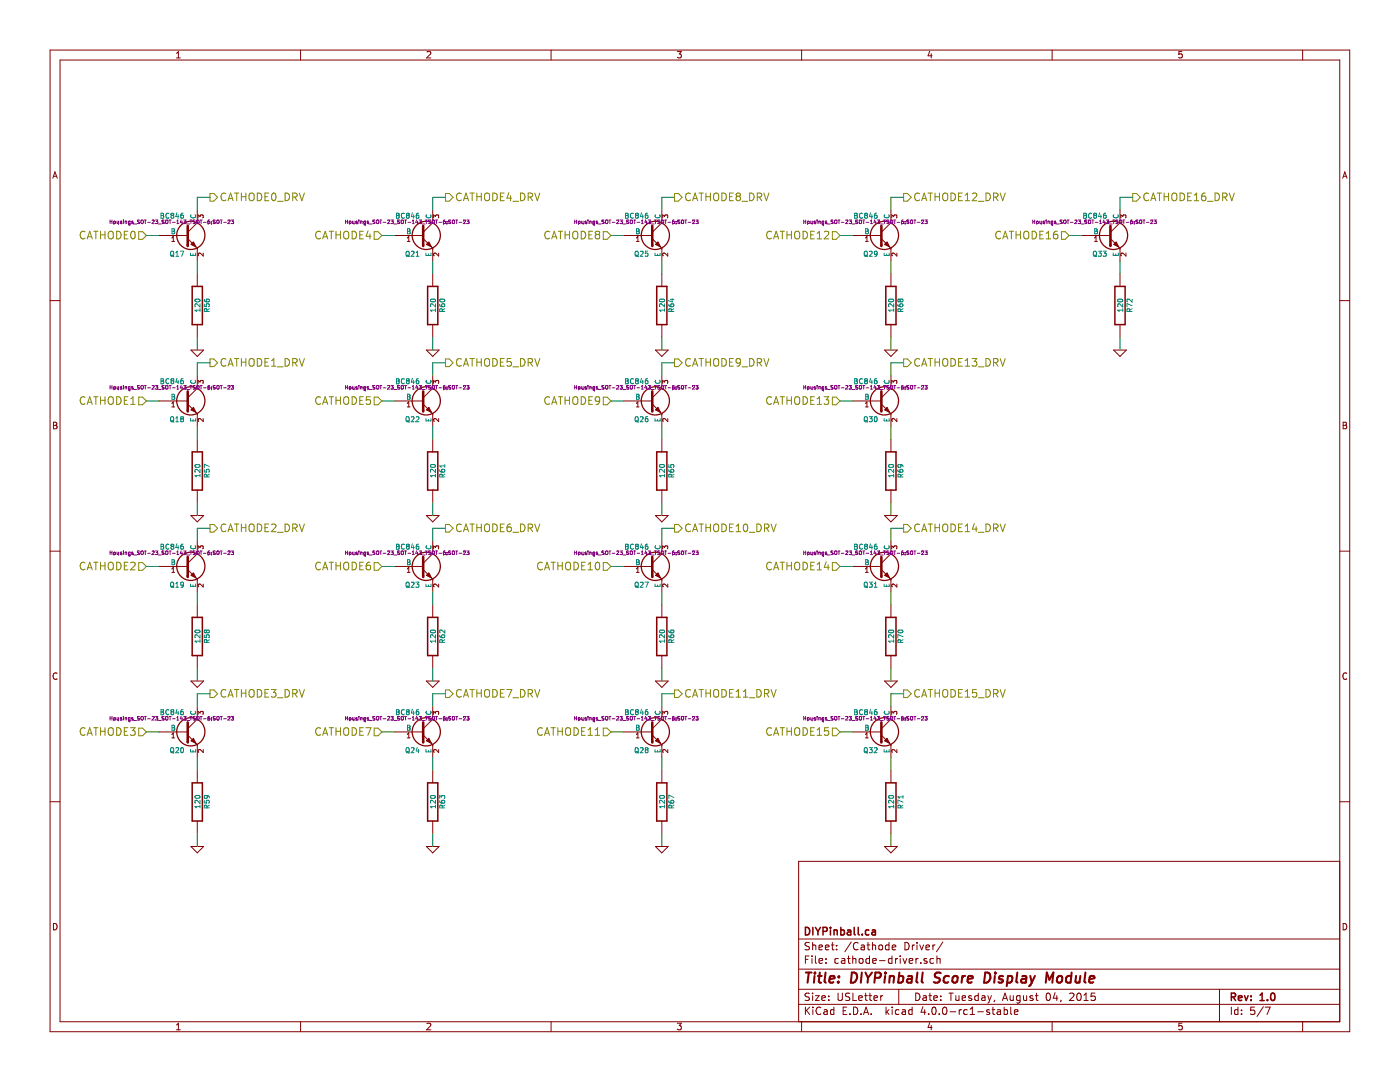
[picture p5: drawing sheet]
EESchema Schematic File Version 2
LIBS:score-module-pcb-v1-rescue
LIBS:power
LIBS:device
LIBS:transistors
LIBS:conn
LIBS:linear
LIBS:regul
LIBS:74xx
LIBS:cmos4000
LIBS:adc-dac
LIBS:memory
LIBS:xilinx
LIBS:microcontrollers
LIBS:dsp
LIBS:microchip
LIBS:analog_switches
LIBS:motorola
LIBS:texas
LIBS:intel
LIBS:audio
LIBS:interface
LIBS:digital-audio
LIBS:philips
LIBS:display
LIBS:cypress
LIBS:siliconi
LIBS:opto
LIBS:atmel
LIBS:contrib
LIBS:valves
LIBS:diypinball-parts
LIBS:dips-s
LIBS:nxp_armmcu
LIBS:arm-swd-header
LIBS:score-module-pcb-v1-cache
EELAYER 25 0
EELAYER END
$Descr USLetter 11000 8500
encoding utf-8
Sheet 5 7
Title "DIYPinball Score Display Module"
Date "Tuesday, August 04, 2015"
Rev "1.0"
Comp "DIYPinball.ca"
Comment1 ""
Comment2 ""
Comment3 ""
Comment4 ""
$EndDescr
Text HLabel 1150 5750 0    60   Input ~ 0
CATHODE3
Text HLabel 1150 4450 0    60   Input ~ 0
CATHODE2
Text HLabel 1150 3150 0    60   Input ~ 0
CATHODE1
Text HLabel 1150 1850 0    60   Input ~ 0
CATHODE0
Text HLabel 3000 1850 0    60   Input ~ 0
CATHODE4
Text HLabel 3000 3150 0    60   Input ~ 0
CATHODE5
Text HLabel 3000 4450 0    60   Input ~ 0
CATHODE6
Text HLabel 3000 5750 0    60   Input ~ 0
CATHODE7
Text HLabel 4800 1850 0    60   Input ~ 0
CATHODE8
Text HLabel 4800 3150 0    60   Input ~ 0
CATHODE9
Text HLabel 4800 4450 0    60   Input ~ 0
CATHODE10
Text HLabel 4800 5750 0    60   Input ~ 0
CATHODE11
Text HLabel 6600 1850 0    60   Input ~ 0
CATHODE12
Text HLabel 6600 3150 0    60   Input ~ 0
CATHODE13
Text HLabel 6600 4450 0    60   Input ~ 0
CATHODE14
Text HLabel 6600 5750 0    60   Input ~ 0
CATHODE15
$Comp
L BC846 Q17
U 1 1
P 1450 1850
F 0 "Q17" H 1450 1701 40  0000 R CNN
F 1 "BC846" H 1450 2000 40  0000 R CNN
F 2 "Housings_SOT-23_SOT-143_TSOT-6:SOT-23" H 1350 1952 29  0000 C CNN
F 3 "" H 1450 1850 60  0000 C CNN
	1    1450 1850
	1    0    0    -1  
$EndComp
$Comp
L R-RESCUE-score-module-pcb-v1 R56
U 1 1
P 1550 2400
F 0 "R56" V 1630 2400 40  0000 C CNN
F 1 "120" V 1557 2401 40  0000 C CNN
F 2 "Resistors_SMD:R_0603" V 1480 2400 30  0001 C CNN
F 3 "" H 1550 2400 30  0000 C CNN
	1    1550 2400
	1    0    0    -1  
$EndComp
$Comp
L GND-RESCUE-score-module-pcb-v1 #PWR034
U 1 1
P 1550 2750
F 0 "#PWR034" H 1550 2750 30  0001 C CNN
F 1 "GND" H 1550 2680 30  0001 C CNN
F 2 "" H 1550 2750 60  0000 C CNN
F 3 "" H 1550 2750 60  0000 C CNN
	1    1550 2750
	1    0    0    -1  
$EndComp
$Comp
L BC846 Q18
U 1 1
P 1450 3150
F 0 "Q18" H 1450 3001 40  0000 R CNN
F 1 "BC846" H 1450 3300 40  0000 R CNN
F 2 "Housings_SOT-23_SOT-143_TSOT-6:SOT-23" H 1350 3252 29  0000 C CNN
F 3 "" H 1450 3150 60  0000 C CNN
	1    1450 3150
	1    0    0    -1  
$EndComp
$Comp
L R-RESCUE-score-module-pcb-v1 R57
U 1 1
P 1550 3700
F 0 "R57" V 1630 3700 40  0000 C CNN
F 1 "120" V 1557 3701 40  0000 C CNN
F 2 "Resistors_SMD:R_0603" V 1480 3700 30  0001 C CNN
F 3 "" H 1550 3700 30  0000 C CNN
	1    1550 3700
	1    0    0    -1  
$EndComp
$Comp
L GND-RESCUE-score-module-pcb-v1 #PWR035
U 1 1
P 1550 4050
F 0 "#PWR035" H 1550 4050 30  0001 C CNN
F 1 "GND" H 1550 3980 30  0001 C CNN
F 2 "" H 1550 4050 60  0000 C CNN
F 3 "" H 1550 4050 60  0000 C CNN
	1    1550 4050
	1    0    0    -1  
$EndComp
$Comp
L BC846 Q19
U 1 1
P 1450 4450
F 0 "Q19" H 1450 4301 40  0000 R CNN
F 1 "BC846" H 1450 4600 40  0000 R CNN
F 2 "Housings_SOT-23_SOT-143_TSOT-6:SOT-23" H 1350 4552 29  0000 C CNN
F 3 "" H 1450 4450 60  0000 C CNN
	1    1450 4450
	1    0    0    -1  
$EndComp
$Comp
L R-RESCUE-score-module-pcb-v1 R58
U 1 1
P 1550 5000
F 0 "R58" V 1630 5000 40  0000 C CNN
F 1 "120" V 1557 5001 40  0000 C CNN
F 2 "Resistors_SMD:R_0603" V 1480 5000 30  0001 C CNN
F 3 "" H 1550 5000 30  0000 C CNN
	1    1550 5000
	1    0    0    -1  
$EndComp
$Comp
L GND-RESCUE-score-module-pcb-v1 #PWR036
U 1 1
P 1550 5350
F 0 "#PWR036" H 1550 5350 30  0001 C CNN
F 1 "GND" H 1550 5280 30  0001 C CNN
F 2 "" H 1550 5350 60  0000 C CNN
F 3 "" H 1550 5350 60  0000 C CNN
	1    1550 5350
	1    0    0    -1  
$EndComp
$Comp
L BC846 Q20
U 1 1
P 1450 5750
F 0 "Q20" H 1450 5601 40  0000 R CNN
F 1 "BC846" H 1450 5900 40  0000 R CNN
F 2 "Housings_SOT-23_SOT-143_TSOT-6:SOT-23" H 1350 5852 29  0000 C CNN
F 3 "" H 1450 5750 60  0000 C CNN
	1    1450 5750
	1    0    0    -1  
$EndComp
$Comp
L R-RESCUE-score-module-pcb-v1 R59
U 1 1
P 1550 6300
F 0 "R59" V 1630 6300 40  0000 C CNN
F 1 "120" V 1557 6301 40  0000 C CNN
F 2 "Resistors_SMD:R_0603" V 1480 6300 30  0001 C CNN
F 3 "" H 1550 6300 30  0000 C CNN
	1    1550 6300
	1    0    0    -1  
$EndComp
$Comp
L GND-RESCUE-score-module-pcb-v1 #PWR037
U 1 1
P 1550 6650
F 0 "#PWR037" H 1550 6650 30  0001 C CNN
F 1 "GND" H 1550 6580 30  0001 C CNN
F 2 "" H 1550 6650 60  0000 C CNN
F 3 "" H 1550 6650 60  0000 C CNN
	1    1550 6650
	1    0    0    -1  
$EndComp
$Comp
L BC846 Q21
U 1 1
P 3300 1850
F 0 "Q21" H 3300 1701 40  0000 R CNN
F 1 "BC846" H 3300 2000 40  0000 R CNN
F 2 "Housings_SOT-23_SOT-143_TSOT-6:SOT-23" H 3200 1952 29  0000 C CNN
F 3 "" H 3300 1850 60  0000 C CNN
	1    3300 1850
	1    0    0    -1  
$EndComp
$Comp
L R-RESCUE-score-module-pcb-v1 R60
U 1 1
P 3400 2400
F 0 "R60" V 3480 2400 40  0000 C CNN
F 1 "120" V 3407 2401 40  0000 C CNN
F 2 "Resistors_SMD:R_0603" V 3330 2400 30  0001 C CNN
F 3 "" H 3400 2400 30  0000 C CNN
	1    3400 2400
	1    0    0    -1  
$EndComp
$Comp
L GND-RESCUE-score-module-pcb-v1 #PWR038
U 1 1
P 3400 2750
F 0 "#PWR038" H 3400 2750 30  0001 C CNN
F 1 "GND" H 3400 2680 30  0001 C CNN
F 2 "" H 3400 2750 60  0000 C CNN
F 3 "" H 3400 2750 60  0000 C CNN
	1    3400 2750
	1    0    0    -1  
$EndComp
$Comp
L BC846 Q22
U 1 1
P 3300 3150
F 0 "Q22" H 3300 3001 40  0000 R CNN
F 1 "BC846" H 3300 3300 40  0000 R CNN
F 2 "Housings_SOT-23_SOT-143_TSOT-6:SOT-23" H 3200 3252 29  0000 C CNN
F 3 "" H 3300 3150 60  0000 C CNN
	1    3300 3150
	1    0    0    -1  
$EndComp
$Comp
L R-RESCUE-score-module-pcb-v1 R61
U 1 1
P 3400 3700
F 0 "R61" V 3480 3700 40  0000 C CNN
F 1 "120" V 3407 3701 40  0000 C CNN
F 2 "Resistors_SMD:R_0603" V 3330 3700 30  0001 C CNN
F 3 "" H 3400 3700 30  0000 C CNN
	1    3400 3700
	1    0    0    -1  
$EndComp
$Comp
L GND-RESCUE-score-module-pcb-v1 #PWR039
U 1 1
P 3400 4050
F 0 "#PWR039" H 3400 4050 30  0001 C CNN
F 1 "GND" H 3400 3980 30  0001 C CNN
F 2 "" H 3400 4050 60  0000 C CNN
F 3 "" H 3400 4050 60  0000 C CNN
	1    3400 4050
	1    0    0    -1  
$EndComp
$Comp
L BC846 Q23
U 1 1
P 3300 4450
F 0 "Q23" H 3300 4301 40  0000 R CNN
F 1 "BC846" H 3300 4600 40  0000 R CNN
F 2 "Housings_SOT-23_SOT-143_TSOT-6:SOT-23" H 3200 4552 29  0000 C CNN
F 3 "" H 3300 4450 60  0000 C CNN
	1    3300 4450
	1    0    0    -1  
$EndComp
$Comp
L R-RESCUE-score-module-pcb-v1 R62
U 1 1
P 3400 5000
F 0 "R62" V 3480 5000 40  0000 C CNN
F 1 "120" V 3407 5001 40  0000 C CNN
F 2 "Resistors_SMD:R_0603" V 3330 5000 30  0001 C CNN
F 3 "" H 3400 5000 30  0000 C CNN
	1    3400 5000
	1    0    0    -1  
$EndComp
$Comp
L GND-RESCUE-score-module-pcb-v1 #PWR040
U 1 1
P 3400 5350
F 0 "#PWR040" H 3400 5350 30  0001 C CNN
F 1 "GND" H 3400 5280 30  0001 C CNN
F 2 "" H 3400 5350 60  0000 C CNN
F 3 "" H 3400 5350 60  0000 C CNN
	1    3400 5350
	1    0    0    -1  
$EndComp
$Comp
L BC846 Q24
U 1 1
P 3300 5750
F 0 "Q24" H 3300 5601 40  0000 R CNN
F 1 "BC846" H 3300 5900 40  0000 R CNN
F 2 "Housings_SOT-23_SOT-143_TSOT-6:SOT-23" H 3200 5852 29  0000 C CNN
F 3 "" H 3300 5750 60  0000 C CNN
	1    3300 5750
	1    0    0    -1  
$EndComp
$Comp
L R-RESCUE-score-module-pcb-v1 R63
U 1 1
P 3400 6300
F 0 "R63" V 3480 6300 40  0000 C CNN
F 1 "120" V 3407 6301 40  0000 C CNN
F 2 "Resistors_SMD:R_0603" V 3330 6300 30  0001 C CNN
F 3 "" H 3400 6300 30  0000 C CNN
	1    3400 6300
	1    0    0    -1  
$EndComp
$Comp
L GND-RESCUE-score-module-pcb-v1 #PWR041
U 1 1
P 3400 6650
F 0 "#PWR041" H 3400 6650 30  0001 C CNN
F 1 "GND" H 3400 6580 30  0001 C CNN
F 2 "" H 3400 6650 60  0000 C CNN
F 3 "" H 3400 6650 60  0000 C CNN
	1    3400 6650
	1    0    0    -1  
$EndComp
$Comp
L BC846 Q25
U 1 1
P 5100 1850
F 0 "Q25" H 5100 1701 40  0000 R CNN
F 1 "BC846" H 5100 2000 40  0000 R CNN
F 2 "Housings_SOT-23_SOT-143_TSOT-6:SOT-23" H 5000 1952 29  0000 C CNN
F 3 "" H 5100 1850 60  0000 C CNN
	1    5100 1850
	1    0    0    -1  
$EndComp
$Comp
L R-RESCUE-score-module-pcb-v1 R64
U 1 1
P 5200 2400
F 0 "R64" V 5280 2400 40  0000 C CNN
F 1 "120" V 5207 2401 40  0000 C CNN
F 2 "Resistors_SMD:R_0603" V 5130 2400 30  0001 C CNN
F 3 "" H 5200 2400 30  0000 C CNN
	1    5200 2400
	1    0    0    -1  
$EndComp
$Comp
L GND-RESCUE-score-module-pcb-v1 #PWR042
U 1 1
P 5200 2750
F 0 "#PWR042" H 5200 2750 30  0001 C CNN
F 1 "GND" H 5200 2680 30  0001 C CNN
F 2 "" H 5200 2750 60  0000 C CNN
F 3 "" H 5200 2750 60  0000 C CNN
	1    5200 2750
	1    0    0    -1  
$EndComp
$Comp
L BC846 Q26
U 1 1
P 5100 3150
F 0 "Q26" H 5100 3001 40  0000 R CNN
F 1 "BC846" H 5100 3300 40  0000 R CNN
F 2 "Housings_SOT-23_SOT-143_TSOT-6:SOT-23" H 5000 3252 29  0000 C CNN
F 3 "" H 5100 3150 60  0000 C CNN
	1    5100 3150
	1    0    0    -1  
$EndComp
$Comp
L R-RESCUE-score-module-pcb-v1 R65
U 1 1
P 5200 3700
F 0 "R65" V 5280 3700 40  0000 C CNN
F 1 "120" V 5207 3701 40  0000 C CNN
F 2 "Resistors_SMD:R_0603" V 5130 3700 30  0001 C CNN
F 3 "" H 5200 3700 30  0000 C CNN
	1    5200 3700
	1    0    0    -1  
$EndComp
$Comp
L GND-RESCUE-score-module-pcb-v1 #PWR043
U 1 1
P 5200 4050
F 0 "#PWR043" H 5200 4050 30  0001 C CNN
F 1 "GND" H 5200 3980 30  0001 C CNN
F 2 "" H 5200 4050 60  0000 C CNN
F 3 "" H 5200 4050 60  0000 C CNN
	1    5200 4050
	1    0    0    -1  
$EndComp
$Comp
L BC846 Q27
U 1 1
P 5100 4450
F 0 "Q27" H 5100 4301 40  0000 R CNN
F 1 "BC846" H 5100 4600 40  0000 R CNN
F 2 "Housings_SOT-23_SOT-143_TSOT-6:SOT-23" H 5000 4552 29  0000 C CNN
F 3 "" H 5100 4450 60  0000 C CNN
	1    5100 4450
	1    0    0    -1  
$EndComp
$Comp
L R-RESCUE-score-module-pcb-v1 R66
U 1 1
P 5200 5000
F 0 "R66" V 5280 5000 40  0000 C CNN
F 1 "120" V 5207 5001 40  0000 C CNN
F 2 "Resistors_SMD:R_0603" V 5130 5000 30  0001 C CNN
F 3 "" H 5200 5000 30  0000 C CNN
	1    5200 5000
	1    0    0    -1  
$EndComp
$Comp
L GND-RESCUE-score-module-pcb-v1 #PWR044
U 1 1
P 5200 5350
F 0 "#PWR044" H 5200 5350 30  0001 C CNN
F 1 "GND" H 5200 5280 30  0001 C CNN
F 2 "" H 5200 5350 60  0000 C CNN
F 3 "" H 5200 5350 60  0000 C CNN
	1    5200 5350
	1    0    0    -1  
$EndComp
$Comp
L BC846 Q28
U 1 1
P 5100 5750
F 0 "Q28" H 5100 5601 40  0000 R CNN
F 1 "BC846" H 5100 5900 40  0000 R CNN
F 2 "Housings_SOT-23_SOT-143_TSOT-6:SOT-23" H 5000 5852 29  0000 C CNN
F 3 "" H 5100 5750 60  0000 C CNN
	1    5100 5750
	1    0    0    -1  
$EndComp
$Comp
L R-RESCUE-score-module-pcb-v1 R67
U 1 1
P 5200 6300
F 0 "R67" V 5280 6300 40  0000 C CNN
F 1 "120" V 5207 6301 40  0000 C CNN
F 2 "Resistors_SMD:R_0603" V 5130 6300 30  0001 C CNN
F 3 "" H 5200 6300 30  0000 C CNN
	1    5200 6300
	1    0    0    -1  
$EndComp
$Comp
L GND-RESCUE-score-module-pcb-v1 #PWR045
U 1 1
P 5200 6650
F 0 "#PWR045" H 5200 6650 30  0001 C CNN
F 1 "GND" H 5200 6580 30  0001 C CNN
F 2 "" H 5200 6650 60  0000 C CNN
F 3 "" H 5200 6650 60  0000 C CNN
	1    5200 6650
	1    0    0    -1  
$EndComp
$Comp
L BC846 Q29
U 1 1
P 6900 1850
F 0 "Q29" H 6900 1701 40  0000 R CNN
F 1 "BC846" H 6900 2000 40  0000 R CNN
F 2 "Housings_SOT-23_SOT-143_TSOT-6:SOT-23" H 6800 1952 29  0000 C CNN
F 3 "" H 6900 1850 60  0000 C CNN
	1    6900 1850
	1    0    0    -1  
$EndComp
$Comp
L R-RESCUE-score-module-pcb-v1 R68
U 1 1
P 7000 2400
F 0 "R68" V 7080 2400 40  0000 C CNN
F 1 "120" V 7007 2401 40  0000 C CNN
F 2 "Resistors_SMD:R_0603" V 6930 2400 30  0001 C CNN
F 3 "" H 7000 2400 30  0000 C CNN
	1    7000 2400
	1    0    0    -1  
$EndComp
$Comp
L GND-RESCUE-score-module-pcb-v1 #PWR046
U 1 1
P 7000 2750
F 0 "#PWR046" H 7000 2750 30  0001 C CNN
F 1 "GND" H 7000 2680 30  0001 C CNN
F 2 "" H 7000 2750 60  0000 C CNN
F 3 "" H 7000 2750 60  0000 C CNN
	1    7000 2750
	1    0    0    -1  
$EndComp
$Comp
L BC846 Q30
U 1 1
P 6900 3150
F 0 "Q30" H 6900 3001 40  0000 R CNN
F 1 "BC846" H 6900 3300 40  0000 R CNN
F 2 "Housings_SOT-23_SOT-143_TSOT-6:SOT-23" H 6800 3252 29  0000 C CNN
F 3 "" H 6900 3150 60  0000 C CNN
	1    6900 3150
	1    0    0    -1  
$EndComp
$Comp
L R-RESCUE-score-module-pcb-v1 R69
U 1 1
P 7000 3700
F 0 "R69" V 7080 3700 40  0000 C CNN
F 1 "120" V 7007 3701 40  0000 C CNN
F 2 "Resistors_SMD:R_0603" V 6930 3700 30  0001 C CNN
F 3 "" H 7000 3700 30  0000 C CNN
	1    7000 3700
	1    0    0    -1  
$EndComp
$Comp
L GND-RESCUE-score-module-pcb-v1 #PWR047
U 1 1
P 7000 4050
F 0 "#PWR047" H 7000 4050 30  0001 C CNN
F 1 "GND" H 7000 3980 30  0001 C CNN
F 2 "" H 7000 4050 60  0000 C CNN
F 3 "" H 7000 4050 60  0000 C CNN
	1    7000 4050
	1    0    0    -1  
$EndComp
$Comp
L BC846 Q31
U 1 1
P 6900 4450
F 0 "Q31" H 6900 4301 40  0000 R CNN
F 1 "BC846" H 6900 4600 40  0000 R CNN
F 2 "Housings_SOT-23_SOT-143_TSOT-6:SOT-23" H 6800 4552 29  0000 C CNN
F 3 "" H 6900 4450 60  0000 C CNN
	1    6900 4450
	1    0    0    -1  
$EndComp
$Comp
L R-RESCUE-score-module-pcb-v1 R70
U 1 1
P 7000 5000
F 0 "R70" V 7080 5000 40  0000 C CNN
F 1 "120" V 7007 5001 40  0000 C CNN
F 2 "Resistors_SMD:R_0603" V 6930 5000 30  0001 C CNN
F 3 "" H 7000 5000 30  0000 C CNN
	1    7000 5000
	1    0    0    -1  
$EndComp
$Comp
L GND-RESCUE-score-module-pcb-v1 #PWR048
U 1 1
P 7000 5350
F 0 "#PWR048" H 7000 5350 30  0001 C CNN
F 1 "GND" H 7000 5280 30  0001 C CNN
F 2 "" H 7000 5350 60  0000 C CNN
F 3 "" H 7000 5350 60  0000 C CNN
	1    7000 5350
	1    0    0    -1  
$EndComp
$Comp
L BC846 Q32
U 1 1
P 6900 5750
F 0 "Q32" H 6900 5601 40  0000 R CNN
F 1 "BC846" H 6900 5900 40  0000 R CNN
F 2 "Housings_SOT-23_SOT-143_TSOT-6:SOT-23" H 6800 5852 29  0000 C CNN
F 3 "" H 6900 5750 60  0000 C CNN
	1    6900 5750
	1    0    0    -1  
$EndComp
$Comp
L R-RESCUE-score-module-pcb-v1 R71
U 1 1
P 7000 6300
F 0 "R71" V 7080 6300 40  0000 C CNN
F 1 "120" V 7007 6301 40  0000 C CNN
F 2 "Resistors_SMD:R_0603" V 6930 6300 30  0001 C CNN
F 3 "" H 7000 6300 30  0000 C CNN
	1    7000 6300
	1    0    0    -1  
$EndComp
$Comp
L GND-RESCUE-score-module-pcb-v1 #PWR049
U 1 1
P 7000 6650
F 0 "#PWR049" H 7000 6650 30  0001 C CNN
F 1 "GND" H 7000 6580 30  0001 C CNN
F 2 "" H 7000 6650 60  0000 C CNN
F 3 "" H 7000 6650 60  0000 C CNN
	1    7000 6650
	1    0    0    -1  
$EndComp
Wire Wire Line
	1550 2750 1550 2650
Wire Wire Line
	1550 2150 1550 2050
Wire Wire Line
	1550 4050 1550 3950
Wire Wire Line
	1550 3450 1550 3350
Wire Wire Line
	1550 5350 1550 5250
Wire Wire Line
	1550 4750 1550 4650
Wire Wire Line
	1550 6650 1550 6550
Wire Wire Line
	1550 6050 1550 5950
Wire Wire Line
	3400 2750 3400 2650
Wire Wire Line
	3400 2150 3400 2050
Wire Wire Line
	3400 4050 3400 3950
Wire Wire Line
	3400 3450 3400 3350
Wire Wire Line
	3400 5350 3400 5250
Wire Wire Line
	3400 4750 3400 4650
Wire Wire Line
	3400 6650 3400 6550
Wire Wire Line
	3400 6050 3400 5950
Wire Wire Line
	5200 2750 5200 2650
Wire Wire Line
	5200 2150 5200 2050
Wire Wire Line
	5200 4050 5200 3950
Wire Wire Line
	5200 3450 5200 3350
Wire Wire Line
	5200 5350 5200 5250
Wire Wire Line
	5200 4750 5200 4650
Wire Wire Line
	5200 6650 5200 6550
Wire Wire Line
	5200 6050 5200 5950
Wire Wire Line
	7000 2750 7000 2650
Wire Wire Line
	7000 2150 7000 2050
Wire Wire Line
	7000 4050 7000 3950
Wire Wire Line
	7000 3450 7000 3350
Wire Wire Line
	7000 5350 7000 5250
Wire Wire Line
	7000 4750 7000 4650
Wire Wire Line
	7000 6650 7000 6550
Wire Wire Line
	7000 6050 7000 5950
Wire Wire Line
	1250 1850 1150 1850
Wire Wire Line
	1250 4450 1150 4450
Wire Wire Line
	1250 5750 1150 5750
Wire Wire Line
	1250 3150 1150 3150
Wire Wire Line
	3100 3150 3000 3150
Wire Wire Line
	3100 1850 3000 1850
Wire Wire Line
	3100 4450 3000 4450
Wire Wire Line
	3100 5750 3000 5750
Wire Wire Line
	4900 3150 4800 3150
Wire Wire Line
	4900 1850 4800 1850
Wire Wire Line
	6700 4450 6600 4450
Wire Wire Line
	6700 1850 6600 1850
Wire Wire Line
	4900 4450 4800 4450
Wire Wire Line
	6700 5750 6600 5750
Wire Wire Line
	6700 3150 6600 3150
Wire Wire Line
	4900 5750 4800 5750
Text HLabel 1650 1550 2    60   Output ~ 0
CATHODE0_DRV
Text HLabel 1650 4150 2    60   Output ~ 0
CATHODE2_DRV
Text HLabel 3500 1550 2    60   Output ~ 0
CATHODE4_DRV
Text HLabel 3500 4150 2    60   Output ~ 0
CATHODE6_DRV
Text HLabel 5300 1550 2    60   Output ~ 0
CATHODE8_DRV
Text HLabel 5300 4150 2    60   Output ~ 0
CATHODE10_DRV
Text HLabel 7100 1550 2    60   Output ~ 0
CATHODE12_DRV
Text HLabel 7100 4150 2    60   Output ~ 0
CATHODE14_DRV
Text HLabel 1650 2850 2    60   Output ~ 0
CATHODE1_DRV
Text HLabel 1650 5450 2    60   Output ~ 0
CATHODE3_DRV
Text HLabel 3500 2850 2    60   Output ~ 0
CATHODE5_DRV
Text HLabel 3500 5450 2    60   Output ~ 0
CATHODE7_DRV
Text HLabel 5300 2850 2    60   Output ~ 0
CATHODE9_DRV
Text HLabel 5300 5450 2    60   Output ~ 0
CATHODE11_DRV
Text HLabel 7100 2850 2    60   Output ~ 0
CATHODE13_DRV
Text HLabel 7100 5450 2    60   Output ~ 0
CATHODE15_DRV
Wire Wire Line
	1650 1550 1550 1550
Wire Wire Line
	1550 1550 1550 1650
Wire Wire Line
	1650 2850 1550 2850
Wire Wire Line
	1550 2850 1550 2950
Wire Wire Line
	1650 5450 1550 5450
Wire Wire Line
	1550 5450 1550 5550
Wire Wire Line
	1650 4150 1550 4150
Wire Wire Line
	1550 4150 1550 4250
Wire Wire Line
	3500 1550 3400 1550
Wire Wire Line
	3400 1550 3400 1650
Wire Wire Line
	3500 2850 3400 2850
Wire Wire Line
	3400 2850 3400 2950
Wire Wire Line
	3500 4150 3400 4150
Wire Wire Line
	3400 4150 3400 4250
Wire Wire Line
	3500 5450 3400 5450
Wire Wire Line
	3400 5450 3400 5550
Wire Wire Line
	5300 1550 5200 1550
Wire Wire Line
	5200 1550 5200 1650
Wire Wire Line
	5300 2850 5200 2850
Wire Wire Line
	5200 2850 5200 2950
Wire Wire Line
	5300 4150 5200 4150
Wire Wire Line
	5200 4150 5200 4250
Wire Wire Line
	5300 5450 5200 5450
Wire Wire Line
	5200 5450 5200 5550
Wire Wire Line
	7100 1550 7000 1550
Wire Wire Line
	7000 1550 7000 1650
Wire Wire Line
	7100 2850 7000 2850
Wire Wire Line
	7000 2850 7000 2950
Wire Wire Line
	7100 4150 7000 4150
Wire Wire Line
	7000 4150 7000 4250
Wire Wire Line
	7100 5450 7000 5450
Wire Wire Line
	7000 5450 7000 5550
Text HLabel 8400 1850 0    60   Input ~ 0
CATHODE16
$Comp
L BC846 Q33
U 1 1
P 8700 1850
F 0 "Q33" H 8700 1701 40  0000 R CNN
F 1 "BC846" H 8700 2000 40  0000 R CNN
F 2 "Housings_SOT-23_SOT-143_TSOT-6:SOT-23" H 8600 1952 29  0000 C CNN
F 3 "" H 8700 1850 60  0000 C CNN
	1    8700 1850
	1    0    0    -1  
$EndComp
$Comp
L R-RESCUE-score-module-pcb-v1 R72
U 1 1
P 8800 2400
F 0 "R72" V 8880 2400 40  0000 C CNN
F 1 "120" V 8807 2401 40  0000 C CNN
F 2 "Resistors_SMD:R_0603" V 8730 2400 30  0001 C CNN
F 3 "" H 8800 2400 30  0000 C CNN
	1    8800 2400
	1    0    0    -1  
$EndComp
$Comp
L GND-RESCUE-score-module-pcb-v1 #PWR050
U 1 1
P 8800 2750
F 0 "#PWR050" H 8800 2750 30  0001 C CNN
F 1 "GND" H 8800 2680 30  0001 C CNN
F 2 "" H 8800 2750 60  0000 C CNN
F 3 "" H 8800 2750 60  0000 C CNN
	1    8800 2750
	1    0    0    -1  
$EndComp
Wire Wire Line
	8800 2750 8800 2650
Wire Wire Line
	8800 2150 8800 2050
Wire Wire Line
	8500 1850 8400 1850
Text HLabel 8900 1550 2    60   Output ~ 0
CATHODE16_DRV
Wire Wire Line
	8900 1550 8800 1550
Wire Wire Line
	8800 1550 8800 1650
$EndSCHEMATC
